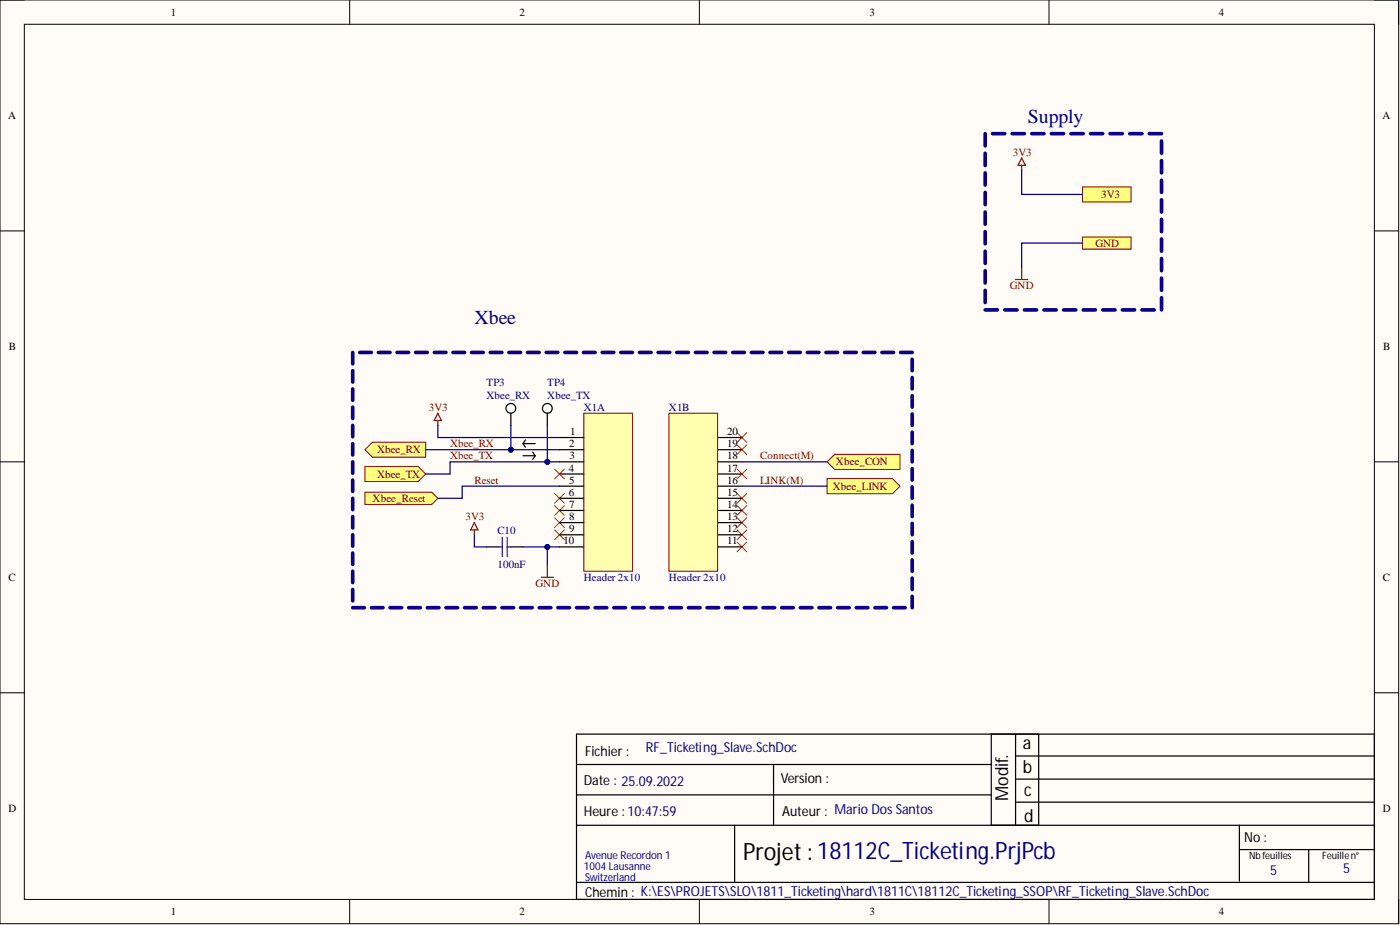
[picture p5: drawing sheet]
<svg xmlns="http://www.w3.org/2000/svg" width="292mm" height="193mm" viewBox="0 0 292 193" stroke-linecap="round" stroke-linejoin="round" font-family="sans-serif">
<path d="M0 0h291.8v192.7h-291.8z" fill-rule="evenodd" fill="#fffcf8"/>
<path d="M0 0h291.8v192.7h-291.8z" fill="none" stroke="#000" stroke-width=".21"/>
<path d="M5.1 5.1h281.7v182.5h-281.7z" fill-rule="evenodd" fill="#fffcf8"/>
<g fill="none" stroke="#000" stroke-width=".21">
<path d="M0 0h5.1M73 0v5.1M145.9 0v5.1M218.9 0v5.1M286.8 0h5v5.1M5.1 5.1h281.7v182.5h-281.7zM0 48.2h5.1M286.8 48.2h5M0 96.3h5.1M286.8 96.3h5M0 144.5h5.1M286.8 144.5h5"/>
<path d="M73 187.6v5.1M145.9 187.6v5.1M218.9 187.6v5.1M291.8 187.6v5.1"/>
</g>
<g fill="none" stroke="#000" stroke-width=".25">
<path d="M120.3 153.1h166.5v34.5h-166.5zM120.3 159.5h86.5M161.4 159.5v12.7M206.8 153.1v19.1M211.9 153.1v19.1M211.9 157.7h74.9M216.7 153.1v19.1M120.3 172.2h166.5M120.3 165.8h86.5M153.3 172.2v11.9M211.9 162.5h74.9M211.9 167.3h74.9"/>
<path d="M258.6 172.2v11.6M258.6 177.2h28.2M273.1 177.2v6.9M120.3 184.1h166.5"/>
</g>
<g fill="none" stroke="#0c0087" stroke-width=".76">
<path d="M205.6 27.9v2.5M205.6 32v2.5M205.6 36.1v2.5M207.1 27.9h2.5M211.2 27.9h2.5M215.3 27.9h2.5M219.3 27.9h2.6M223.4 27.9h2.6M227.5 27.9h2.6M231.6 27.9h2.6M235.7 27.9h2.6M239.8 27.9h2.5"/>
<path d="M242.3 29.4v2.6M242.3 33.5v2.6M242.3 37.6v2.5M205.6 40.1v2.6M205.6 44.2v2.6M205.6 48.3v2.6M205.6 52.4v2.6M205.6 56.5v2.5M242.3 41.7v2.5M242.3 45.8v2.5M242.3 49.8v2.6M242.3 53.9v2.6"/>
<path d="M242.3 58v2.6M73.6 73.5v2.4M73.6 77.3v2.4M75.1 73.5h2.4M78.9 73.5h2.5M82.8 73.5h2.5M86.7 73.5h2.5M90.6 73.5h2.4M94.5 73.5h2.4M98.4 73.5h2.4M102.3 73.5h2.4M106.2 73.5h2.4"/>
<path d="M110.1 73.5h2.4M114 73.5h2.4M117.9 73.5h2.4M121.7 73.5h2.5M125.6 73.5h2.5M129.5 73.5h2.5M133.4 73.5h2.4M137.3 73.5h2.4M141.2 73.5h2.4M145.1 73.5h2.4M149 73.5h2.4M152.9 73.5h2.4"/>
<path d="M156.8 73.5h2.4M160.7 73.5h2.4M164.5 73.5h2.5M168.4 73.5h2.5M172.3 73.5h2.5M176.2 73.5h2.5M180.1 73.5h2.4M184 73.5h2.4M187.9 73.5h2.4M190.3 75v2.3M190.3 78.8v2.3M205.6 60.6v2.5"/>
<path d="M205.6 64.7h2.5M209.6 64.7h2.6M213.7 64.7h2.6M217.8 64.7h2.6M221.9 64.7h2.6M226 64.7h2.5M230.1 64.7h2.5M234.2 64.7h2.5M238.3 64.7h2.5M242.3 62.1v2.6M73.6 81.1v2.4M73.6 84.9v2.4"/>
<path d="M73.6 88.7v2.4M73.6 92.5v2.4M73.6 96.3v2.4M190.3 82.6v2.3M190.3 86.4v2.3M190.3 90.2v2.3M190.3 94v2.3M190.3 97.8v2.4M73.6 100.2v2.3M73.6 104v2.3M73.6 107.8v2.3M73.6 111.6v2.3"/>
<path d="M73.6 115.4v2.3M73.6 119.2v2.3M190.3 101.6v2.4M190.3 105.4v2.4M190.3 109.2v2.4M190.3 113v2.4M190.3 116.8v2.4M73.6 123v2.3M73.6 126.8h2.4M77.5 126.8h2.4M81.4 126.8h2.4M85.3 126.8h2.4"/>
<path d="M89.2 126.8h2.4M93 126.8h2.5M96.9 126.8h2.5M100.8 126.8h2.5M104.7 126.8h2.5M108.6 126.8h2.4M112.5 126.8h2.4M116.4 126.8h2.4M120.3 126.8h2.4M124.2 126.8h2.4M128.1 126.8h2.4M132 126.8h2.4"/>
<path d="M135.8 126.8h2.5M139.7 126.8h2.5M143.6 126.8h2.5M147.5 126.8h2.5M151.4 126.8h2.4M155.3 126.8h2.4M159.2 126.8h2.4M163.1 126.8h2.4M167 126.8h2.4M170.9 126.8h2.4M174.8 126.8h2.4M178.7 126.8h2.4"/>
<path d="M182.5 126.8h2.5M186.4 126.8h2.5M190.3 120.6v2.4M190.3 124.4v2.4"/>
</g>
<path d="M213.2 33l.7 1.5h-1.5zM213.2 34.5v1M211.9 58.3h2.5M213.2 55.8v2.5M91.4 86.2l.7 1.5h-1.5zM91.4 87.7v1M114.2 117.9v2.5M112.9 120.4h2.6" fill="none" stroke="#800000" stroke-width=".25"/>
<g fill="none" stroke="#f00" stroke-width=".21">
<path d="M115.7 97.9l2 2M117.7 97.9l-2 2M153.8 97.9l2 2M153.8 92.8l2 2M153.8 90.3l2 2M155.8 97.9l-2 2M155.8 92.8l-2 2M155.8 90.3l-2 2M115.7 102.9l2 2.1M115.7 105.5l2 2M115.7 108l2 2M115.7 110.5l2 2.1"/>
<path d="M117.7 102.9l-2 2.1M117.7 105.5l-2 2M117.7 108l-2 2M117.7 110.5l-2 2.1M153.8 113.1l2 2M153.8 102.9l2 2.1M153.8 105.5l2 2M153.8 108l2 2M153.8 110.5l2 2.1M155.8 113.1l-2 2M155.8 102.9l-2 2.1M155.8 105.5l-2 2"/>
<path d="M155.8 108l-2 2M155.8 110.5l-2 2.1"/>
</g>
<circle cx="106.6" cy="85.2" r="1.02" fill="#fff"/>
<g fill="none" stroke="#000" stroke-width=".25">
<path d="M106.6 86.2v2.5"/>
<circle cx="106.6" cy="85.2" r="1.02"/>
</g>
<circle cx="114.2" cy="85.2" r="1.02" fill="#fff"/>
<g fill="none" stroke="#000" stroke-width=".25">
<path d="M114.2 86.2v2.5"/>
<circle cx="114.2" cy="85.2" r="1.02"/>
</g>
<path d="M121.8 86.2h10.2v33h-10.2z" fill-rule="evenodd" fill="#ffffb0"/>
<path d="M121.8 86.2h10.2v33h-10.2z" fill="none" stroke="#800000" stroke-width=".21"/>
<g fill="none" stroke="#000" stroke-width=".25">
<path d="M116.7 91.3h5.1M116.7 93.8h5.1M116.7 96.3h5.1M116.7 98.9h5.1M149.7 91.3h5.1M149.7 93.8h5.1M149.7 96.3h5.1M149.7 98.9h5.1M116.7 101.4h5.1M116.7 104h5.1M116.7 106.5h5.1M116.7 109h5.1"/>
<path d="M116.7 111.6h5.1M116.7 114.1h5.1M149.7 101.4h5.1M149.7 104h5.1M149.7 106.5h5.1M149.7 109h5.1M149.7 111.6h5.1M149.7 114.1h5.1"/>
</g>
<path d="M139.6 86.2h10.1v33h-10.1z" fill-rule="evenodd" fill="#ffffb0"/>
<path d="M139.6 86.2h10.1v33h-10.1z" fill="none" stroke="#800000" stroke-width=".21"/>
<path d="M109.1 92.5h2.6M109.1 92.5l.5 .8M109.1 95.1h2.6M109.6 91.8l-.5 .7M111.1 94.3l.6 .8M111.7 95.1l-.6 .7" fill="none" stroke="#000" stroke-width=".25"/>
<path d="M99 109l.7 1.5h-1.5zM99 110.5v1.1" fill="none" stroke="#800000" stroke-width=".25"/>
<path d="M225.9 49.4h10.1v2.6h-10.1z" fill-rule="evenodd" fill="#ffff80"/>
<path d="M225.9 49.4h10.1v2.6h-10.1z" fill="none" stroke="#800000" stroke-width=".21"/>
<path d="M225.9 39h10.1v3.1h-10.1z" fill-rule="evenodd" fill="#ffff80"/>
<path d="M225.9 39h10.1v3.1h-10.1z" fill="none" stroke="#800000" stroke-width=".21"/>
<path d="M76.1 102.7h14l1.3 1.3-1.3 1.2h-14z" fill-rule="evenodd" fill="#ffff80"/>
<path d="M76.1 102.7h14l1.3 1.3-1.3 1.2h-14z" fill="none" stroke="#800000" stroke-width=".21"/>
<path d="M172.6 96.3l1.5-1.5h13.7v3.1h-13.7z" fill-rule="evenodd" fill="#ffff80"/>
<path d="M172.6 96.3l1.5-1.5h13.7v3.1h-13.7z" fill="none" stroke="#800000" stroke-width=".21"/>
<path d="M76.1 93.8l1.6-1.6h11.1v3.2h-11.1z" fill-rule="evenodd" fill="#ffff80"/>
<path d="M76.1 93.8l1.6-1.6h11.1v3.2h-11.1z" fill="none" stroke="#800000" stroke-width=".21"/>
<path d="M76.1 97.3h11.2l1.5 1.6-1.5 1.6h-11.2z" fill-rule="evenodd" fill="#ffff80"/>
<path d="M76.1 97.3h11.2l1.5 1.6-1.5 1.6h-11.2z" fill="none" stroke="#800000" stroke-width=".21"/>
<path d="M172.6 99.9h13.6l1.6 1.5-1.6 1.6h-13.6z" fill-rule="evenodd" fill="#ffff80"/>
<path d="M172.6 99.9h13.6l1.6 1.5-1.6 1.6h-13.6z" fill="none" stroke="#800000" stroke-width=".21"/>
<path d="M101.5 114.1h2.5M106.6 114.1h2.5" fill="none" stroke="#000" stroke-width=".25"/>
<path d="M104 114.1h.8M104.8 112.1v4M105.8 112.1v4M105.8 114.1h.8" fill="none" stroke="#00f" stroke-width=".25"/>
<path d="M213.2 35.5v5.1h12.7M225.9 50.7h-12.7v5.1M91.4 88.7v2.6h25.3M116.7 114.1h-2.5v3.8" fill="none" stroke="#000080" stroke-width=".25"/>
<circle cx="114.2" cy="114.1" r=".51" fill="#000080"/>
<circle cx="114.2" cy="114.1" r=".51" fill="none" stroke="#000080" stroke-width=".21"/>
<path d="M114.2 88.7v7.6M154.8 96.3h17.8M116.7 101.4h-20.3v2.6h-5M154.8 101.4h17.8" fill="none" stroke="#000080" stroke-width=".25"/>
<circle cx="114.2" cy="96.3" r=".51" fill="#000080"/>
<circle cx="114.2" cy="96.3" r=".51" fill="none" stroke="#000080" stroke-width=".21"/>
<path d="M106.6 88.7v5.1" fill="none" stroke="#000080" stroke-width=".25"/>
<circle cx="106.6" cy="93.8" r=".51" fill="#000080"/>
<circle cx="106.6" cy="93.8" r=".51" fill="none" stroke="#000080" stroke-width=".21"/>
<path d="M116.7 96.3h-22.8v2.6h-5.1" fill="none" stroke="#000080" stroke-width=".25"/>
<circle cx="114.2" cy="96.3" r=".51" fill="#000080"/>
<circle cx="114.2" cy="96.3" r=".51" fill="none" stroke="#000080" stroke-width=".21"/>
<path d="M88.8 93.8h27.9" fill="none" stroke="#000080" stroke-width=".25"/>
<circle cx="106.6" cy="93.8" r=".51" fill="#000080"/>
<circle cx="106.6" cy="93.8" r=".51" fill="none" stroke="#000080" stroke-width=".21"/>
<path d="M99 111.6v2.5h2.5M109.1 114.1h5.1" fill="none" stroke="#000080" stroke-width=".25"/>
<circle cx="114.2" cy="114.1" r=".51" fill="#000080"/>
<circle cx="114.2" cy="114.1" r=".51" fill="none" stroke="#000080" stroke-width=".21"/>
<text font-size="5" x="155.1" y="179.4">Projet: 18112C_Ticketing.PrjPcb</text>
<g font-size="4.1" fill="#000080">
<text x="214.4" y="25.7">Supply</text>
<text x="99" y="67.5">Xbee</text>
</g>
<g font-size="3.7">
<text x="213.4" y="156.2">a</text>
<text x="213.4" y="161.3">b</text>
<text x="210.4" y="167.1" transform="rotate(-90 210.4 167.1)">Modif.</text>
<text x="213.7" y="166.1">c</text>
<text x="213.7" y="171.4">d</text>
</g>
<g font-size="2.9">
<text x="122.1" y="157.7">Fichier :</text>
<text x="121.8" y="163.8">Date : 25.09.2022</text>
<text x="162.9" y="163.3">Version :</text>
<text x="121.8" y="170.1">Heure : 10:47:59</text>
<text x="163.2" y="170.1">Auteur : Mario Dos Santos</text>
<text x="259.6" y="175.7">No :</text>
<text x="122.1" y="187.1">Chemin : K:\ES\PROJETS\SLO\1811_Ticketing\hard\1811C\18112C_Ticketing_SSOP\RF_Ticketing_Slave.SchDoc</text>
</g>
<g font-size="2.9" fill="#000080">
<text x="134.7" y="157">RF_Ticketing_Slave.SchDoc</text>
<text x="265" y="182.6">5</text>
<text x="280.2" y="182.1">5</text>
</g>
<g font-size="2.3">
<text x="35.6" y="3.3">1</text>
<text x="108.4" y="3.3">2</text>
<text x="181.4" y="3.3">3</text>
<text x="254.3" y="3.3">4</text>
<text x="1.7" y="24.8">A</text>
<text x="288.4" y="24.8">A</text>
<text x="1.9" y="73">B</text>
<text x="288.6" y="73">B</text>
<text x="118.8" y="93.3">2</text>
<text x="118.8" y="95.8">3</text>
<text x="118.9" y="90.8">1</text>
<text x="151.8" y="95.8">18</text>
<text x="151.8" y="93.3">19</text>
<text x="151.8" y="90.8">20</text>
<text x="118.7" y="98.4">4</text>
<text x="118.8" y="100.9">5</text>
<text x="151.8" y="100.9">16</text>
<text x="151.8" y="98.4">17</text>
<text x="118.7" y="103.4">6</text>
<text x="118.8" y="106">7</text>
<text x="151.8" y="106">14</text>
<text x="151.8" y="103.4">15</text>
<text x="117.6" y="113.6">10</text>
<text x="118.8" y="108.5">8</text>
<text x="118.8" y="111.1">9</text>
<text x="151.8" y="113.6">11</text>
<text x="151.8" y="111.1">12</text>
<text x="151.8" y="108.5">13</text>
<text x="1.8" y="121.2">C</text>
<text x="288.5" y="121.2">C</text>
<text x="1.8" y="169.4">D</text>
<text x="288.5" y="169.4">D</text>
<text x="35.6" y="190.9">1</text>
<text x="108.4" y="190.9">2</text>
<text x="181.4" y="190.9">3</text>
<text x="254.3" y="190.9">4</text>
</g>
<g font-size="2.3" fill="#800000">
<text x="211.3" y="32.4">3V3</text>
<text x="229.7" y="41.3">3V3</text>
<text x="228.6" y="51.5">GND</text>
<text x="210.7" y="60.3">GND</text>
<text x="89.5" y="85.7">3V3</text>
<text x="78.7" y="94.6">Xbee_RX</text>
<text x="93.9" y="93.3">Xbee_RX</text>
<text x="93.9" y="95.8">Xbee_TX</text>
<text x="158.6" y="95.8">Connect(M)</text>
<text x="78.7" y="99.6">Xbee_TX</text>
<text x="99" y="100.9">Reset</text>
<text x="158.6" y="100.9">LINK(M)</text>
<text x="174.4" y="97.1">Xbee_CON</text>
<text x="77.7" y="104.7">Xbee_Reset</text>
<text x="173.7" y="102.2">Xbee_LINK</text>
<text x="97.1" y="108.5">3V3</text>
<text x="111.7" y="122.5">GND</text>
</g>
<g font-size="2.3" fill="#000080">
<text x="101.5" y="83.2">Xbee_RX</text>
<text x="101.5" y="80.6">TP3</text>
<text x="114.2" y="83.2">Xbee_TX</text>
<text x="114.2" y="80.6">TP4</text>
<text x="121.8" y="85.7">X1A</text>
<text x="139.6" y="85.7">X1B</text>
<text x="103.8" y="111.3">C10</text>
<text x="103.8" y="118.4">100nF</text>
<text x="121.8" y="121.2">Header 2x10</text>
<text x="139.6" y="121.2">Header 2x10</text>
<text x="122.1" y="179.2">Avenue Recordon 1</text>
<text x="121.8" y="181.5">1004Lausanne</text>
<text x="122.1" y="183.7">Switzerland</text>
</g>
<g font-size="2.1">
<text x="260.6" y="179.2">Nbfeuilles</text>
<text x="275.8" y="179.2">Feuillen°</text>
</g>
</svg>
